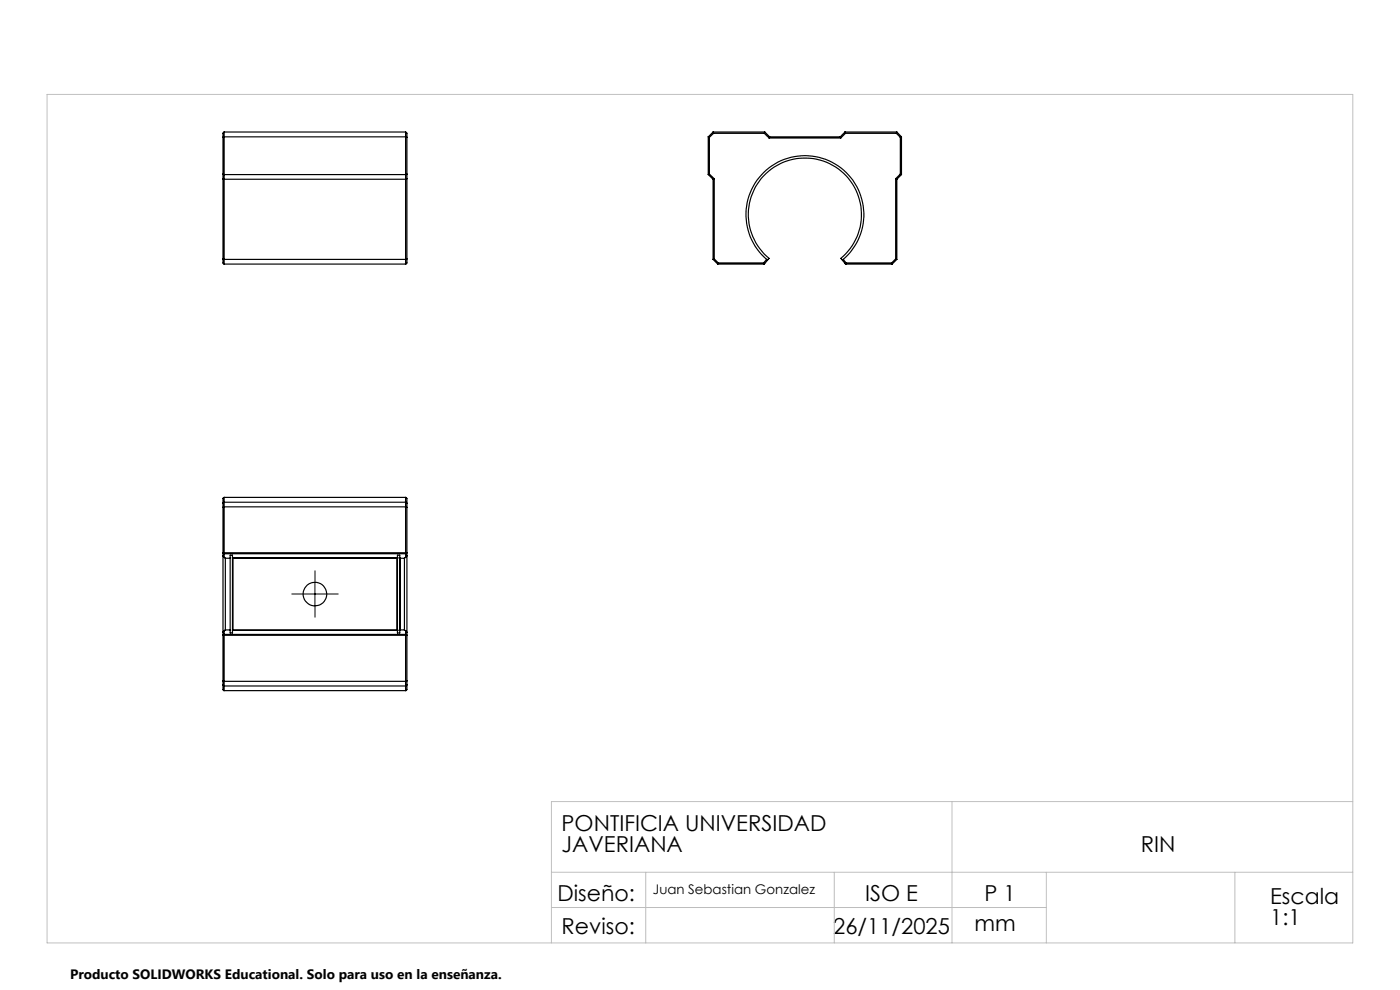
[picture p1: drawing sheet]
<svg xmlns="http://www.w3.org/2000/svg" width="297mm" height="210mm" viewBox="0 0 297 210" stroke-linecap="round" stroke-linejoin="round" font-family="sans-serif">
<g fill="none" stroke="#000" stroke-width=".25">
<path d="M47.3 36.9h39M47.3 29.1h39M47.3 37.9h39M47.6 28l-.3 .2v27.6l.3 .2M47.6 28v28M47.6 28h38.4M86 28l.3 .3v27.5l-.3 .2M86 28v28M150.2 29l.3 .1M150.2 29v8M150.2 37l1.1 1M150.5 36.9l-.3 .1"/>
<path d="M150.5 36.9l1 1M150.5 29.1v7.8M151.3 28l.1 .3M151.3 28h10.9M151.3 28l-1.1 1M151.3 38v17M151.4 28.3l-.9 .8M151.4 28.3h10.7M151.5 37.9l-.2 .1M151.5 37.9v17M162.1 28.3l1.1 1M162.2 28l-.1 .3"/>
<path d="M162.2 28l1.1 1M163.2 29.3h15.2M163.3 29l-.1 .3M163.3 29h15M178.3 29l.1 .3M179.2 28l.2 .3M179.2 28h11.1M179.2 28l-.9 1M179.4 28.3h10.7M179.4 28.3l-1 1M190 37.9l.3 .1M190 37.9v17"/>
<path d="M190.1 28.3l.9 .8M190.3 28l-.2 .3M190.3 38v17M190.3 28l.9 1M191 36.9l.2 .1M191 29.1v7.8M191 36.9l-1 1M191.2 29l-.2 .1M191.2 29v8M191.2 37l-.9 1M47.3 54.9h39M47.6 56h38.4"/>
<path d="M151.3 55l1 1M151.5 54.9l-.2 .1M151.5 54.9l.9 .9M152.3 56h9.7M152.4 55.8l-.1 .2M152.4 55.8h9.6M162 55.8l.2 .1M162 55.8v.2M162.2 55.9l-.2 .1M162.6 55a12.5 12.5 0 0 1-.9-18.1 12.5 12.5 0 0 1 18.1 0 12.5 12.5 0 0 1-.9 18.1M162.6 55l-.6 .8M163 55l.2-.2a12 12 0 0 1-1.2-17.5 12 12 0 0 1 17.5 0 12 12 0 0 1-1.1 17.5l.1 .2"/>
<path d="M163 55h-.4M163 55l-.8 .9M178.5 55h.4M178.5 55l.8 .9M178.9 55l.6 .8M179.3 55.9l.2 .1M179.5 55.8l-.2 .1M179.5 55.8v.2M179.5 56h9.8M179.5 55.8h9.7M189.2 55.8l.1 .2M190 54.9l.3 .1"/>
<path d="M190 54.9l-.8 .9M190.3 55l-1 1M47.3 107.6h39M47.3 106.8l.2-.3h38.6l.2 .3M47.3 117.9l.3 .3M47.3 117.9v16.3M47.6 117.3h-.3l.3 .2M47.6 117.3v.2M47.6 118.2l.2 .2h1M47.6 105.5l-.3 .2v12.2M47.6 105.5v11.8M47.6 117.5v.7"/>
<path d="M47.6 117.3h38.4M47.6 117.5h38.4M47.6 105.5h38.4M47.8 118.4v15.2M48.8 118.4v15.2M49.3 118.3h35M49.3 118.3h.1M49.3 118.3v15.4M49.3 118.3v-.5h-.5v.6M49.4 118.4v15.3M84.2 118.4v15.3M84.3 118.3h.1"/>
<path d="M84.3 118.3v15.4M84.3 118.3v-.5h.5v.5M84.8 118.3l.1 .1M84.8 118.3v15.4M84.9 118.4v15.2M85.8 118.4v15.2M86 117.3h.3l-.3 .2M86 117.3v.2M86 118.2l-.2 .2h-.9M86 105.5l.3 .3v12.1M86 105.5v11.8M86 117.5v.7"/>
<path d="M86.3 117.9l-.3 .3M86.3 117.9v16.3M47.3 134.2v12.2l.3 .1M47.6 134.6l-.3 .1 .3 .1M47.6 134.6v.2M47.6 133.8l-.3 .4M47.6 133.8v.8M47.6 134.8v11.7M47.6 134.8h38.4M47.6 134.6h38.4M47.8 133.6l-.2 .2M47.8 133.6h1"/>
<path d="M48.8 133.6v.7h.5v-.6M49.3 133.7h35M49.3 133.7h.1M84.3 133.7h.1M84.3 133.7v.6h.5v-.6M84.9 133.6l-.1 .1M84.9 133.6h.9M85.8 133.6l.2 .2M86 134.6l.3 .2h-.3M86 134.6v.2M86 133.8l.3 .4M86 133.8v.8"/>
<path d="M86 134.8v11.7M86.3 134.2v12.1l-.3 .2M47.3 145.3l.2 .2h38.6l.2-.2M47.3 144.4h39M47.6 146.5h38.4"/>
<circle cx="66.8" cy="126" r="2.5"/>
</g>
<path d="M64.3 126h-2.5M66.8 123.5v-2.5M66.8 128.5v2.5M69.3 126h2.5" fill="none" stroke="#000" stroke-width=".21" stroke-dasharray="15.2 1.3 1.3 1.3" stroke-linecap="butt"/>
<path d="M64.3 126h5M66.8 123.5v5" fill="none" stroke="#000" stroke-width=".21"/>
<path d="M10 20h277v180h-277zM202 170v30M287 170h-170v30M117 185h170M117 192.5h105M137 185v15M177 185v15M222 185v15M262 185v15" fill="none" stroke="#c0c0c0" stroke-width=".21"/>
<g font-size="4.7">
<text x="119.1" y="176.3">PONTIFICIA UNIVERSIDAD</text>
<text x="119.1" y="180.8">JAVERIANA</text>
<text x="242" y="180.8">RIN</text>
<text x="118.3" y="191.1">Diseño:</text>
<text x="183.5" y="191.1">ISO E</text>
<text x="208.9" y="191.1">P 1</text>
<text x="269.5" y="191.8">Escala</text>
<text x="206.8" y="197.4">mm</text>
<text x="269.5" y="196.3">1:1</text>
<text x="119.1" y="198.2">Reviso:</text>
<text x="176.8" y="198.2">26/11/2025</text>
</g>
<text font-size="2.9" x="14.9" y="207.6">Producto SOLIDWORKS Educational. Solo para uso en la enseñanza.</text>
<text font-size="2.8" x="138.5" y="189.7">Juan Sebastian Gonzalez</text>
</svg>
